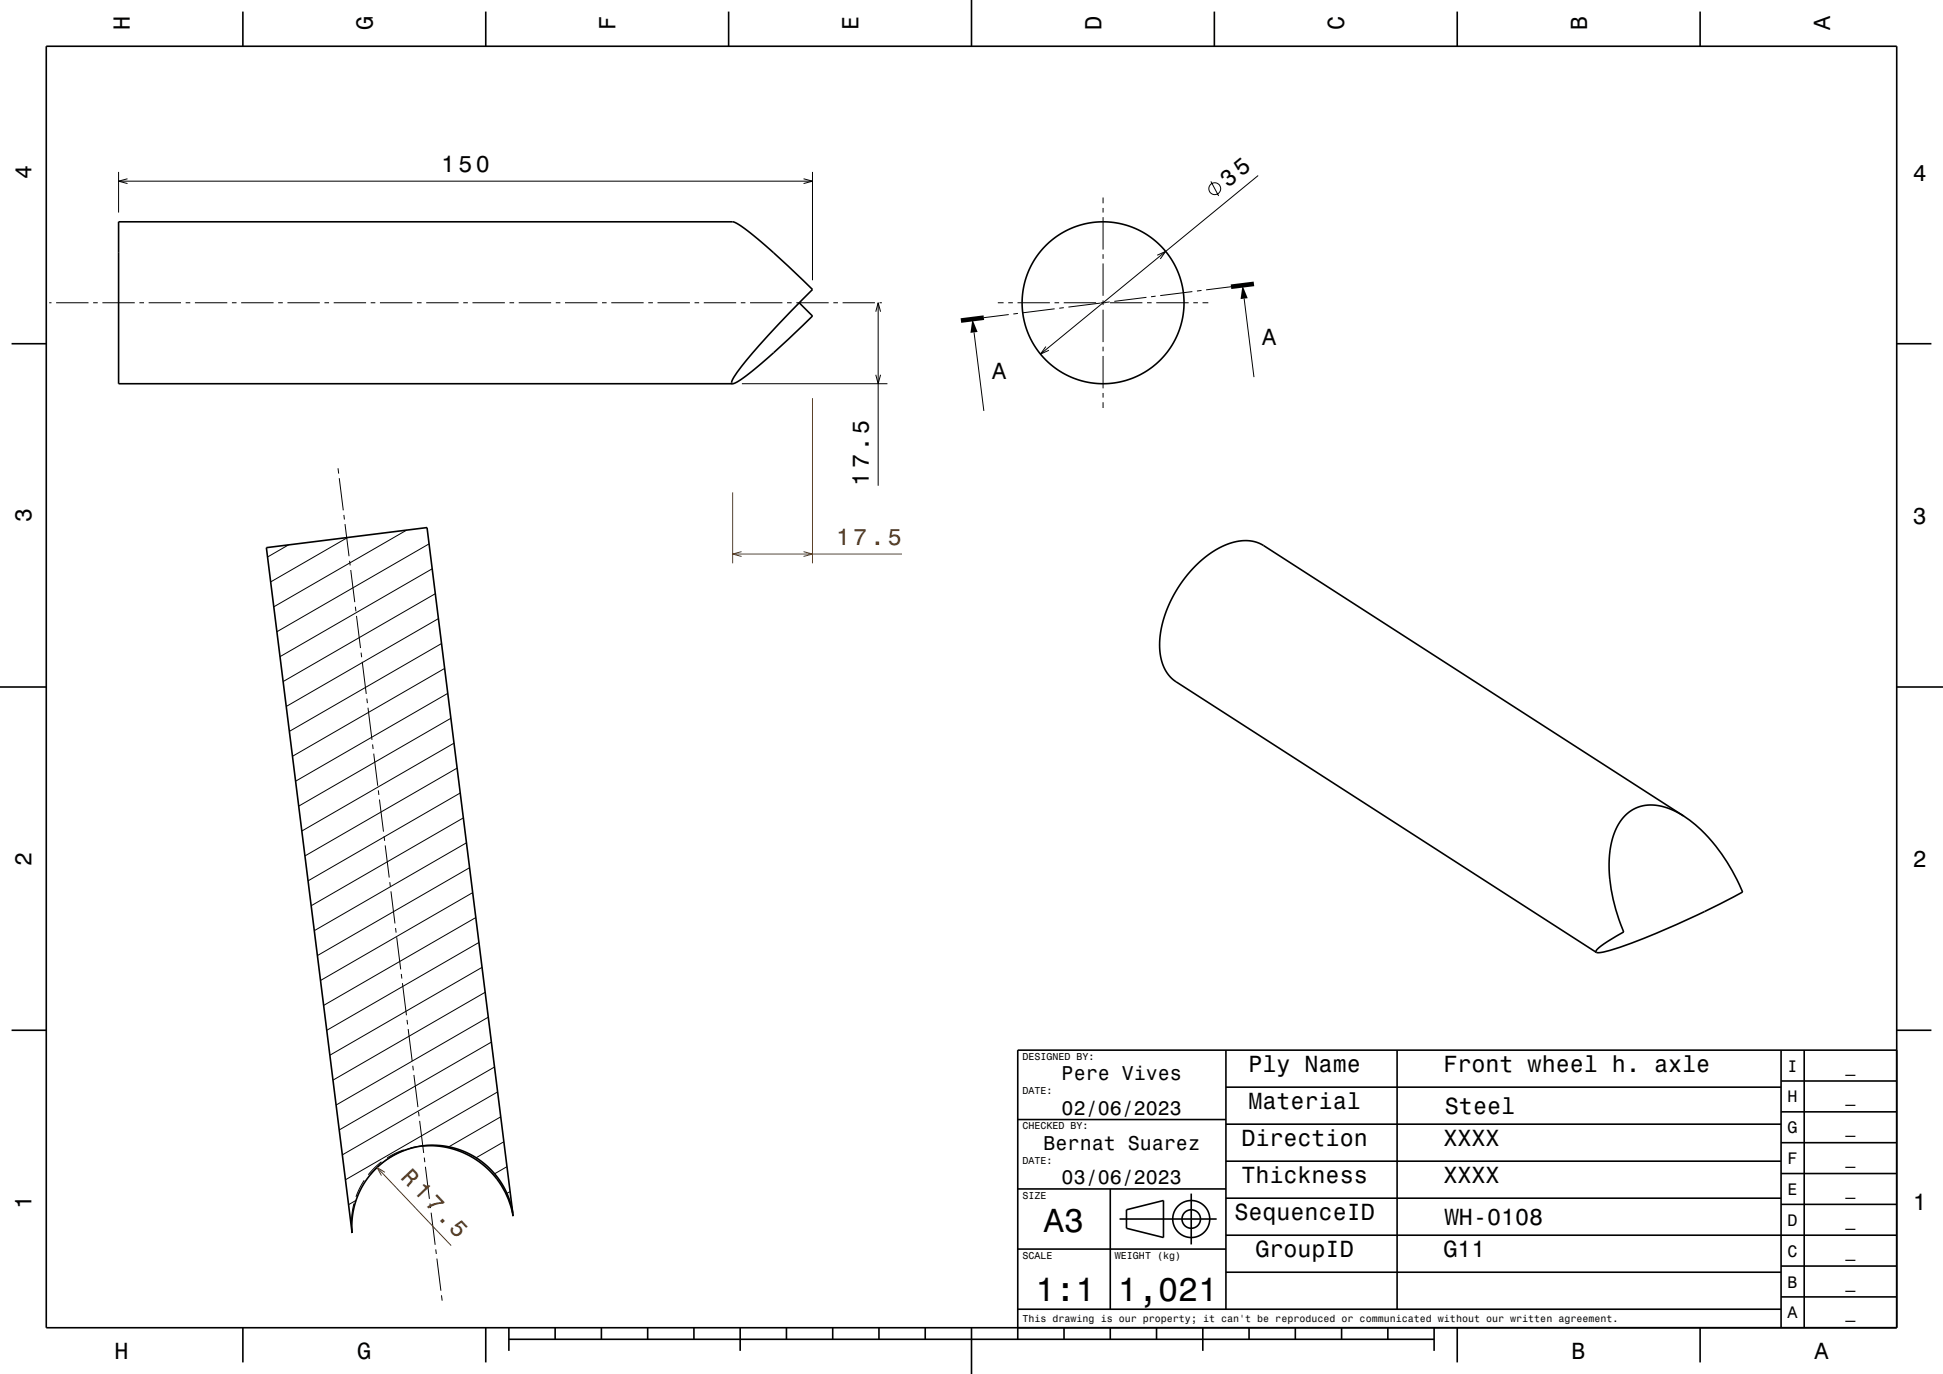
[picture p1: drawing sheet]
<svg xmlns="http://www.w3.org/2000/svg" width="420mm" height="297mm" viewBox="0 0 420 297" stroke-linecap="round" stroke-linejoin="round" font-family="sans-serif">
<g fill="none" stroke="#000" stroke-width=".22">
<path d="M25.6 37.2v8.7M25.6 39.2h150M27.6 38.6l-2 .6 2 .5M173.7 38.6l1.9 .6-1.9 .5M175.6 37.2v23.4M261.7 39.2l1.7 3.2M272 37.9l-47.1 38.6M238.4 42.7v1.2M238.4 44.9v1M238.4 46.9v7M238.4 54.9v1M238.4 56.9v7"/>
<path d="M250.2 55.2l1.8-.9-1.2 1.7M10.6 65.4h.5M12.1 65.4h7M20.1 65.4h1M22.1 65.4h7M30.1 65.4h1M32.1 65.4h7M40.1 65.4h1M42.1 65.4h7M50.1 65.4h1M52.1 65.4h7M60.1 65.4h1"/>
<path d="M62.1 65.4h7M70.1 65.4h1M72.1 65.4h7M80.1 65.4h1M82.1 65.4h7M90.1 65.4h1M92.1 65.4h7M100.1 65.4h1M102.1 65.4h7M110.1 65.4h1M112.1 65.4h7M120.1 65.4h1"/>
<path d="M122.1 65.4h7M130.1 65.4h1M132.1 65.4h7M140.1 65.4h1M142.1 65.4h7M150.1 65.4h1M152.1 65.4h7M160.1 65.4h1M162.1 65.4h7M170.1 65.4h1M172.1 65.4h7M180.1 65.4h1"/>
<path d="M182.1 65.4h7M189.3 67.4l.5-2 .5 2M189.8 65.4v39.6M190.1 65.4h.5M210.6 71.9l2.1 16.9M215.7 65.4h1.2M217.9 65.4h1M218.1 68l-5.4 .7M219.9 65.4h7M220 67.7l-1 .2M226.1 74.9l-1.2 1.6 1.8-.8M227.9 65.4h1"/>
<path d="M228 66.8l-7 .8M229.9 65.4h7M230 66.5l-1 .1M237.9 65.5l-7 .9M237.9 65.4h1M238.4 64.9v1M238.4 66.9v7M238.4 74.9v1M238.4 76.9v7M239.9 65.3l-1 .1M239.9 65.4h7M247.8 64.3l-6.9 .8"/>
<path d="M247.9 65.4h1M249.8 64l-1 .1M249.9 65.4h7M257.7 63l-6.9 .9M257.9 65.4h1M259.7 62.8l-1 .1M259.9 65.4h1.3M266.1 62l-5.4 .7M268.9 64.6l2.2 16.9M160.4 82.9h31.4M189.3 81l.5 1.9 .5-1.9M238.4 84.9v1"/>
<path d="M238.4 86.9v1.3M62.4 117.8l-4.6 2.6M73.1 101.2l.1 1.2M73.3 103.4l.9 6.9M74.3 111.3l.2 1M74.6 113.3l.8 6.9M75.1 116.2l-16.6 9.6M87.9 114.6l-28.7 16.6M92.7 117.6l-32.8 19M75.6 121.2l.1 1M75.8 123.2l.9 7M76.8 131.1l.1 1"/>
<path d="M77.1 133.1l.8 7M93.4 123l-32.9 18.9M94.1 128.3l-32.9 19M94.8 133.7l-32.9 19M95.4 139.1l-32.9 19M78.1 141.1l.1 1M78.3 143.1l.9 6.9M79.3 151l.1 1M79.5 153l.9 6.9M96.1 144.5l-32.9 19M96.8 149.9l-32.9 19M97.5 155.3l-32.9 19"/>
<path d="M80.5 160.9l.2 1M80.8 162.9l.9 6.9M81.8 170.8l.1 1M82 172.8l.9 7M98.1 160.6l-32.9 19M98.8 166l-32.9 19M99.5 171.4l-32.9 19M100.2 176.8l-32.9 19M83 180.8l.1 1M83.3 182.7l.8 7M84.3 190.7l.1 1M84.5 192.7l.9 6.9"/>
<path d="M100.8 182.2l-32.9 19M101.5 187.6l-32.9 19M102.2 192.9l-32.9 19M102.9 198.3l-32.9 19M85.5 200.6l.1 1M85.7 202.6l.9 6.9M86.7 210.5l.2 1M87 212.5l.9 7M103.5 203.7l-32.9 19M104.2 209.1l-32.9 19M104.9 214.5l-32.9 19M105.5 219.9l-32.8 19"/>
<path d="M88 220.5l.1 .9M88.2 222.4l.9 7M89.2 230.4l.1 1M89.5 232.4l.8 6.9M106.2 225.3l-32.9 18.9M106.9 230.6l-32.9 19M107.6 236l-32.9 19M77 259.5l-1.7 .9M78.7 255.1l-1 1.9-.8 1.7M82.5 251.1l-1.7 1.4-1.2 1.4M87.3 248.6l-1.7 .6-1.9 1.1M90.5 240.3l.1 1"/>
<path d="M90.7 242.3l.9 6.9M91 247.7l-2.3 .4M91.4 247.7h-.2M91.7 250.2l.1 1M92 252.2l.8 7M108.2 241.4l-11.2 6.5M108.9 246.8l-6 3.5M109.6 252.2l-2.7 1.5M110.3 257.6l-.7 .4M76 265.6l.1 .9M76.1 265.8h-.1M76.5 260.1l-.4 2-.1 2"/>
<path d="M92.9 260.1l.2 1M93.2 262.1l.9 7M94.2 270.1l.1 1M94.4 272.1l.9 6.9M95.4 280l.2 1.1"/>
<circle cx="262.6" cy="40.8" r="1.28"/>
</g>
<path d="M175.6 86.1v35.7M158.4 106.4v15.4M158.4 119.8h36.6M160.3 119.2l-1.9 .6 1.9 .5M173.7 119.2l1.9 .6-1.9 .5M81.5 252.4l16 16.9M83.2 253.4l-1.7-1 1 1.7M89.4 248l-2.8 1-2.4 1.3-2 1.5-2.1 2" fill="none" stroke="#804000" stroke-width=".22"/>
<g fill="none" stroke="#000" stroke-width=".35">
<path d="M10 10h400v277h-400zM52.5 2.5v7.5M105 2.5v7.5M157.5 2.5v7.5M210 0v10M262.5 2.5v7.5M315 2.5v7.5M367.5 2.5v7.5M25.6 47.9h132.8l1.9 1 4.3 3.4 5.8 5.2 5.2 5.1a178.8 178.8 0 0 0-16.2 17.8l-1.2 2-.1 .4 .3 .1h-132.8zM2.5 74.3h7.5M172.8 65.4l2.8 2.9-5.2 5.1-6 5.3-4 3.2-1.3 .8-.7 .2M410 74.3h7.5"/>
<path d="M57.6 118.4l34.7-4.4 18.5 148.2-.9-3.4-1.4-2.9-2-2.6-2.5-2.3-2.8-1.7-3.3-1.2-3.2-.5-3.3 .1-3.2 .7-3.2 1.4-2.7 1.8-2.4 2.5-1.8 2.7-1.3 3.2-.7 3.2v3.3zM0 148.5h10M410 148.5h10M364 176.4a36 36 0 0 1 12.7 16.4 181.5 181.5 0 0 1-28.7 12.6l-2 .5h-.9M364 176.4l-3.4-1.7-2.9-.7h-1.5l-1.5 .3-1.4 .5-1.2 .8-1.1 1-.9 1.2-.9 1.7-.6 1.6-.7 3.8v4.2a37.9 37.9 0 0 0 3.1 12.3l-4.9 3.1-.9 .8-.2 .4 .1 .2M364 176.4l-91.6-58.9-2.1-.6h-2.1l-2.3 .5-2.4 1.1-2.4 1.5-2.5 2.1-2 2.2-2 2.8-1.6 2.8-1.2 3-.8 2.9-.3 2.8 .1 2.6 .4 2.1 1 2 1.3 1.5 91.6 59.1M2.5 222.7h7.5M265 235h120M265 227v56M302 227v56M385 233.7h25M385 227v60"/>
<path d="M390 227v60M410 222.7h7.5M410 227h-190v62.5M91 247.7l2-.1 2.2 .2 2 .4 2.1 .6 3.6 1.8 3 2.6a18.3 18.3 0 0 1 5 9.7l-.1-.7M220 257h45M220 242h45M240 257v26M257.5 258v11M265 259h120M265 251h120M265 243h120M385 253.7h25"/>
<path d="M385 247h25M385 240.3h25M220 270h45M242 263.5h21M243.5 261.5l8-2v8l-8-2zM265 275h120M265 267h145M385 273.7h25M385 260.3h25M52.5 287v7.5M105 287v7.5M110 289.5h200"/>
<path d="M110 287v5M120 287v2.5M130 287v2.5M140 287v2.5M150 287v2.5M160 287v5M170 287v2.5M180 287v2.5M190 287v2.5M200 287v2.5M210 287v10M220 283h165"/>
<path d="M230 287v2.5M240 287v2.5M250 287v2.5M260 287v5M270 287v2.5M280 287v2.5M290 287v2.5M300 287v2.5M310 287v5M315 287v7.5M367.5 287v7.5M385 280.3h25"/>
<circle cx="238.4" cy="65.4" r="17.5"/>
<circle cx="257.5" cy="263.5" r="2"/>
<circle cx="257.5" cy="263.5" r="4"/>
</g>
<path d="M212.7 68.7l-5 .6M271.1 61.4l-5 .6" fill="none" stroke="#000" stroke-width="1" stroke-linecap="butt"/>
<g fill="#000">
<path d="M210.2 69l1.1 2.8-1.5 .1z" fill-rule="evenodd"/>
<path d="M268.6 61.7l1.1 2.8-1.5 .1z" fill-rule="evenodd"/>
</g>
<g font-size="7.2">
<text x="225.7" y="266.3">A3</text>
<text x="223.8" y="281.3">1:1</text>
<text x="241.7" y="281.3">1,021</text>
</g>
<text font-size="5.1" fill="#804000" x="86.4" y="254.6" transform="rotate(47 86.4 254.6)">R 17.5</text>
<g font-size="5">
<text x="28.1" y="6.5" transform="rotate(-90 28.1 6.5)">H</text>
<text x="80.6" y="6.5" transform="rotate(-90 80.6 6.5)">G</text>
<text x="133.1" y="6.5" transform="rotate(-90 133.1 6.5)">F</text>
<text x="185.6" y="6.5" transform="rotate(-90 185.6 6.5)">E</text>
<text x="238.1" y="6.5" transform="rotate(-90 238.1 6.5)">D</text>
<text x="290.6" y="6.5" transform="rotate(-90 290.6 6.5)">C</text>
<text x="343.1" y="6.5" transform="rotate(-90 343.1 6.5)">B</text>
<text x="395.6" y="6.5" transform="rotate(-90 395.6 6.5)">A</text>
<text x="6.8" y="38.7" transform="rotate(-90 6.8 38.7)">4</text>
<text x="95.4" y="37.2">150</text>
<text x="265.5" y="40.7" transform="rotate(-39 265.5 40.7)">35</text>
<text x="413.5" y="39">4</text>
<text x="272.8" y="74.6">A</text>
<text x="214.5" y="81.9">A</text>
<text x="187.8" y="105" transform="rotate(-90 187.8 105)">17.5</text>
<text x="6.8" y="112.9" transform="rotate(-90 6.8 112.9)">3</text>
<text x="413.5" y="113.2">3</text>
<text x="6.8" y="187.1" transform="rotate(-90 6.8 187.1)">2</text>
<text x="413.5" y="187.4">2</text>
<text x="269.9" y="231.8">Ply Name</text>
<text x="312" y="231.8">Front wheel h. axle</text>
<text x="269.9" y="239.8">Material</text>
<text x="312.3" y="240.9">Steel</text>
<text x="268.3" y="247.8">Direction</text>
<text x="312" y="247.8">XXXX</text>
<text x="268.3" y="255.8">Thickness</text>
<text x="312" y="255.8">XXXX</text>
<text x="6.8" y="261.3" transform="rotate(-90 6.8 261.3)">1</text>
<text x="266.8" y="263.8">SequenceID</text>
<text x="413.5" y="261.6">1</text>
<text x="312.3" y="264.8">WH-0108</text>
<text x="271.4" y="271.8">GroupID</text>
<text x="312" y="271.8">G11</text>
<text x="24.7" y="293.8">H</text>
<text x="77.2" y="293.8">G</text>
<text x="339.7" y="293.8">B</text>
<text x="392.2" y="293.8">A</text>
</g>
<text font-size="5" fill="#804000" x="180.7" y="117.8">17.5</text>
<g font-size="4.3">
<text x="229.5" y="233.5">Pere Vives</text>
<text x="229.5" y="241">02/06/2023</text>
<text x="225.6" y="248.5">Bernat Suarez</text>
<text x="229.5" y="256">03/06/2023</text>
</g>
<g font-size="3.6">
<text x="386.4" y="231.6">I</text>
<text x="398.9" y="231.6">_</text>
<text x="386.4" y="238.3">H</text>
<text x="398.9" y="238.3">_</text>
<text x="386.4" y="245">G</text>
<text x="398.9" y="245">_</text>
<text x="386.4" y="251.6">F</text>
<text x="398.9" y="251.6">_</text>
<text x="386.4" y="258.3">E</text>
<text x="398.9" y="258.3">_</text>
<text x="386.4" y="265">D</text>
<text x="398.9" y="265">_</text>
<text x="386.4" y="271.6">C</text>
<text x="398.9" y="271.6">_</text>
<text x="386.4" y="278.3">B</text>
<text x="398.9" y="278.3">_</text>
<text x="386.4" y="285">A</text>
<text x="398.9" y="285">_</text>
</g>
<g font-size="2.2">
<text x="221" y="229.1">DESIGNED BY:</text>
<text x="221" y="236.6">DATE:</text>
<text x="221" y="244.1">CHECKED BY:</text>
<text x="221" y="251.6">DATE:</text>
<text x="221" y="259.1">SIZE</text>
<text x="221" y="272.1">SCALE</text>
<text x="241" y="272.1">WEIGHT (kg)</text>
<text x="221" y="285.8">This drawing is our property; it can't be reproduced or communicated without our written agreement.</text>
</g>
</svg>
